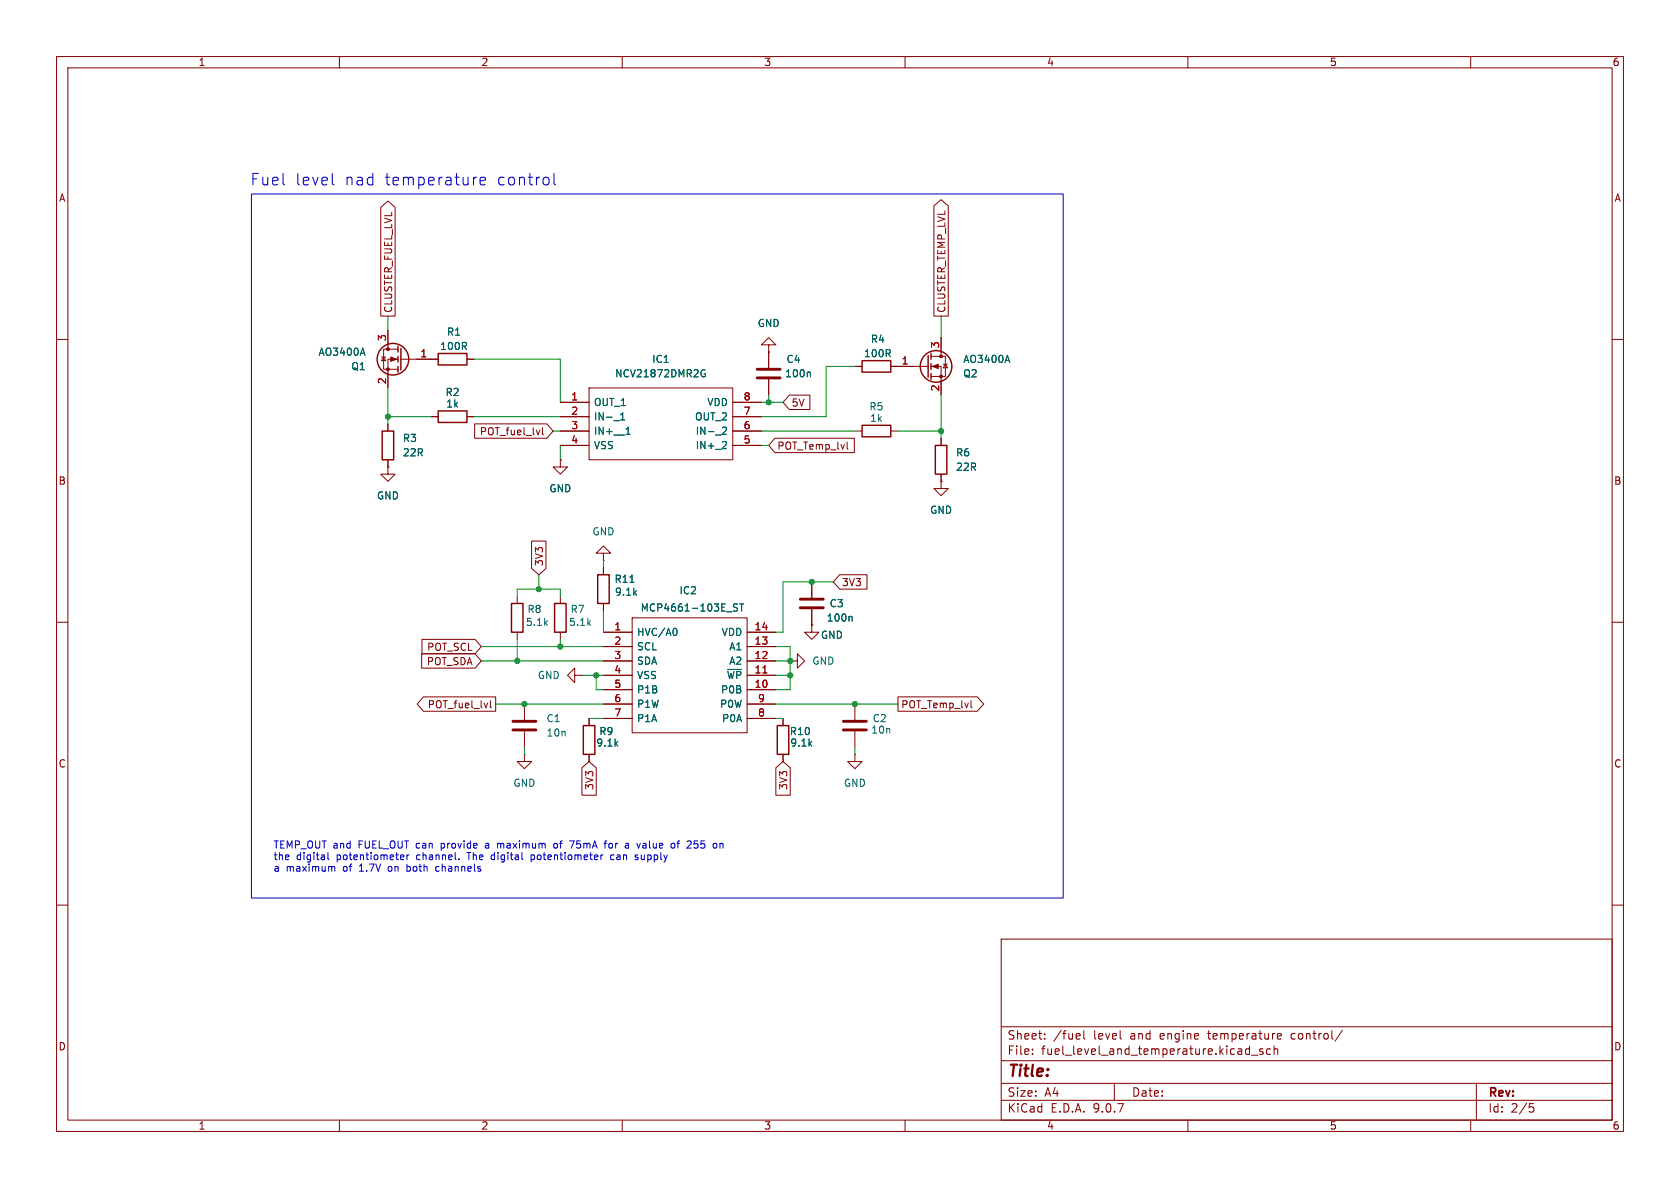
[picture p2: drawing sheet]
(kicad_sch
 (version 20250114)
 (generator "eeschema")
 (generator_version "9.0")
 (paper "A4")
 (lib_symbols
  (symbol "Device:C"
   (pin_numbers (hide yes))
   (pin_names
    (offset 0.254)) (exclude_from_sim no) (in_bom yes) (on_board yes)
   (property "Reference" "C" (at 0.635 2.54 0) (effects (font (size 1.27 1.27)) (justify left)))
   (property "Value" "C" (at 0.635 -2.54 0) (effects (font (size 1.27 1.27)) (justify left)))
   (property "Footprint" "" (at 0.9652 -3.81 0) (effects (font (size 1.27 1.27)) (hide yes)))
   (property "Datasheet" "~" (at 0 0 0) (effects (font (size 1.27 1.27)) (hide yes)))
   (property "Description" "Unpolarized capacitor" (at 0 0 0) (effects (font (size 1.27 1.27)) (hide yes)))
   (symbol "C_0_1"
    (polyline (pts (xy -2.032 0.762) (xy 2.032 0.762)) (stroke (width 0.508) (type default)) (fill (type none)))
    (polyline (pts (xy -2.032 -0.762) (xy 2.032 -0.762)) (stroke (width 0.508) (type default)) (fill (type none))))
   (symbol "C_1_1"
    (pin passive line (at 0 3.81 270) (length 2.794) (name "~" (effects (font (size 1.27 1.27)))) (number "1" (effects (font (size 1.27 1.27)))))
    (pin passive line (at 0 -3.81 90) (length 2.794) (name "~" (effects (font (size 1.27 1.27)))) (number "2" (effects (font (size 1.27 1.27))))))
   (embedded_fonts no))
  (symbol "Device:R"
   (pin_numbers (hide yes))
   (pin_names
    (offset 0)) (exclude_from_sim no) (in_bom yes) (on_board yes)
   (property "Reference" "R" (at 2.032 0 90) (effects (font (size 1.27 1.27))))
   (property "Value" "R" (at 0 0 90) (effects (font (size 1.27 1.27))))
   (property "Footprint" "" (at -1.778 0 90) (effects (font (size 1.27 1.27)) (hide yes)))
   (property "Datasheet" "~" (at 0 0 0) (effects (font (size 1.27 1.27)) (hide yes)))
   (property "Description" "Resistor" (at 0 0 0) (effects (font (size 1.27 1.27)) (hide yes)))
   (symbol "R_0_1"
    (rectangle (start -1.016 -2.54) (end 1.016 2.54) (stroke (width 0.254) (type default)) (fill (type none))))
   (symbol "R_1_1"
    (pin passive line (at 0 3.81 270) (length 1.27) (name "~" (effects (font (size 1.27 1.27)))) (number "1" (effects (font (size 1.27 1.27)))))
    (pin passive line (at 0 -3.81 90) (length 1.27) (name "~" (effects (font (size 1.27 1.27)))) (number "2" (effects (font (size 1.27 1.27))))))
   (embedded_fonts no))
  (symbol "SamacSys_Parts:MCP4661-103E_ST"
   (pin_names
    (offset 0.762)) (exclude_from_sim no) (in_bom yes) (on_board yes)
   (property "Reference" "IC" (at 26.67 7.62 0) (effects (font (size 1.27 1.27)) (justify left)))
   (property "Value" "MCP4661-103E_ST" (at 26.67 5.08 0) (effects (font (size 1.27 1.27)) (justify left)))
   (property "Footprint" "SOP65P640X120-14N" (at 26.67 2.54 0) (effects (font (size 1.27 1.27)) (justify left) (hide yes)))
   (property "Datasheet" "http://ww1.microchip.com/downloads/en/DeviceDoc/22107B.pdf" (at 26.67 0 0) (effects (font (size 1.27 1.27)) (justify left) (hide yes)))
   (property "Description" "Dig.Potentiomet. 2ch 10k 257 I2C TSSOP14" (at 0 0 0) (effects (font (size 1.27 1.27)) (hide yes)))
   (property "Description_1" "Dig.Potentiomet. 2ch 10k 257 I2C TSSOP14" (at 26.67 -2.54 0) (effects (font (size 1.27 1.27)) (justify left) (hide yes)))
   (property "Height" "1.2" (at 26.67 -5.08 0) (effects (font (size 1.27 1.27)) (justify left) (hide yes)))
   (property "Mouser Part Number" "579-MCP4661-103E/ST" (at 26.67 -7.62 0) (effects (font (size 1.27 1.27)) (justify left) (hide yes)))
   (property "Mouser Price/Stock" "https://www.mouser.co.uk/ProductDetail/Microchip-Technology/MCP4661-103E-ST?qs=hH%252BOa0VZEiDVN5Ykk84DrA%3D%3D" (at 26.67 -10.16 0) (effects (font (size 1.27 1.27)) (justify left) (hide yes)))
   (property "Manufacturer_Name" "Microchip" (at 26.67 -12.7 0) (effects (font (size 1.27 1.27)) (justify left) (hide yes)))
   (property "Manufacturer_Part_Number" "MCP4661-103E/ST" (at 26.67 -15.24 0) (effects (font (size 1.27 1.27)) (justify left) (hide yes)))
   (symbol "MCP4661-103E_ST_0_0"
    (pin passive line (at 0 0 0) (length 5.08) (name "HVC/A0" (effects (font (size 1.27 1.27)))) (number "1" (effects (font (size 1.27 1.27)))))
    (pin passive line (at 0 -2.54 0) (length 5.08) (name "SCL" (effects (font (size 1.27 1.27)))) (number "2" (effects (font (size 1.27 1.27)))))
    (pin passive line (at 0 -5.08 0) (length 5.08) (name "SDA" (effects (font (size 1.27 1.27)))) (number "3" (effects (font (size 1.27 1.27)))))
    (pin power_in line (at 0 -7.62 0) (length 5.08) (name "VSS" (effects (font (size 1.27 1.27)))) (number "4" (effects (font (size 1.27 1.27)))))
    (pin passive line (at 0 -10.16 0) (length 5.08) (name "P1B" (effects (font (size 1.27 1.27)))) (number "5" (effects (font (size 1.27 1.27)))))
    (pin passive line (at 0 -12.7 0) (length 5.08) (name "P1W" (effects (font (size 1.27 1.27)))) (number "6" (effects (font (size 1.27 1.27)))))
    (pin passive line (at 0 -15.24 0) (length 5.08) (name "P1A" (effects (font (size 1.27 1.27)))) (number "7" (effects (font (size 1.27 1.27)))))
    (pin power_in line (at 30.48 0 180) (length 5.08) (name "VDD" (effects (font (size 1.27 1.27)))) (number "14" (effects (font (size 1.27 1.27)))))
    (pin passive line (at 30.48 -2.54 180) (length 5.08) (name "A1" (effects (font (size 1.27 1.27)))) (number "13" (effects (font (size 1.27 1.27)))))
    (pin passive line (at 30.48 -5.08 180) (length 5.08) (name "A2" (effects (font (size 1.27 1.27)))) (number "12" (effects (font (size 1.27 1.27)))))
    (pin passive line (at 30.48 -7.62 180) (length 5.08) (name "~{WP}" (effects (font (size 1.27 1.27)))) (number "11" (effects (font (size 1.27 1.27)))))
    (pin passive line (at 30.48 -10.16 180) (length 5.08) (name "P0B" (effects (font (size 1.27 1.27)))) (number "10" (effects (font (size 1.27 1.27)))))
    (pin passive line (at 30.48 -12.7 180) (length 5.08) (name "P0W" (effects (font (size 1.27 1.27)))) (number "9" (effects (font (size 1.27 1.27)))))
    (pin passive line (at 30.48 -15.24 180) (length 5.08) (name "P0A" (effects (font (size 1.27 1.27)))) (number "8" (effects (font (size 1.27 1.27))))))
   (symbol "MCP4661-103E_ST_0_1"
    (polyline (pts (xy 5.08 2.54) (xy 25.4 2.54) (xy 25.4 -17.78) (xy 5.08 -17.78) (xy 5.08 2.54)) (stroke (width 0.1524) (type solid)) (fill (type none))))
   (embedded_fonts no))
  (symbol "SamacSys_Parts:NCV21872DMR2G"
   (pin_names
    (offset 0.762)) (exclude_from_sim no) (in_bom yes) (on_board yes)
   (property "Reference" "IC" (at 31.75 7.62 0) (effects (font (size 1.27 1.27)) (justify left)))
   (property "Value" "NCV21872DMR2G" (at 31.75 5.08 0) (effects (font (size 1.27 1.27)) (justify left)))
   (property "Footprint" "SOP65P490X110-8N" (at 31.75 2.54 0) (effects (font (size 1.27 1.27)) (justify left) (hide yes)))
   (property "Datasheet" "https://www.onsemi.com/pdf/datasheet/ncs21871-d.pdf" (at 31.75 0 0) (effects (font (size 1.27 1.27)) (justify left) (hide yes)))
   (property "Description" "Low Input Offset Voltage of 45 V; Low Input Offset Drift over Temperature and Time of 0.4 V/C; Automotive AEC-Q100 Qualified; Low Supply Current: 17 A (typ at 3.3 V); RailtoRail Input and Output; Excellent low frequency (< 1kHz) noise" (at 0 0 0) (effects (font (size 1.27 1.27)) (hide yes)))
   (property "Description_1" "Low Input Offset Voltage of 45 V; Low Input Offset Drift over Temperature and Time of 0.4 V/C; Automotive AEC-Q100 Qualified; Low Supply Current: 17 A (typ at 3.3 V); RailtoRail Input and Output; Excellent low frequency (< 1kHz) noise" (at 31.75 -2.54 0) (effects (font (size 1.27 1.27)) (justify left) (hide yes)))
   (property "Height" "1.1" (at 31.75 -5.08 0) (effects (font (size 1.27 1.27)) (justify left) (hide yes)))
   (property "Mouser Part Number" "863-NCV21872DMR2G" (at 31.75 -7.62 0) (effects (font (size 1.27 1.27)) (justify left) (hide yes)))
   (property "Mouser Price/Stock" "https://www.mouser.co.uk/ProductDetail/onsemi/NCV21872DMR2G?qs=HBWAp0VN4RhqrxWXSj8FBw%3D%3D" (at 31.75 -10.16 0) (effects (font (size 1.27 1.27)) (justify left) (hide yes)))
   (property "Manufacturer_Name" "onsemi" (at 31.75 -12.7 0) (effects (font (size 1.27 1.27)) (justify left) (hide yes)))
   (property "Manufacturer_Part_Number" "NCV21872DMR2G" (at 31.75 -15.24 0) (effects (font (size 1.27 1.27)) (justify left) (hide yes)))
   (symbol "NCV21872DMR2G_0_0"
    (pin passive line (at 0 0 0) (length 5.08) (name "OUT_1" (effects (font (size 1.27 1.27)))) (number "1" (effects (font (size 1.27 1.27)))))
    (pin passive line (at 0 -2.54 0) (length 5.08) (name "IN-_1" (effects (font (size 1.27 1.27)))) (number "2" (effects (font (size 1.27 1.27)))))
    (pin passive line (at 0 -5.08 0) (length 5.08) (name "IN+__1" (effects (font (size 1.27 1.27)))) (number "3" (effects (font (size 1.27 1.27)))))
    (pin passive line (at 0 -7.62 0) (length 5.08) (name "VSS" (effects (font (size 1.27 1.27)))) (number "4" (effects (font (size 1.27 1.27)))))
    (pin passive line (at 35.56 0 180) (length 5.08) (name "VDD" (effects (font (size 1.27 1.27)))) (number "8" (effects (font (size 1.27 1.27)))))
    (pin passive line (at 35.56 -2.54 180) (length 5.08) (name "OUT_2" (effects (font (size 1.27 1.27)))) (number "7" (effects (font (size 1.27 1.27)))))
    (pin passive line (at 35.56 -5.08 180) (length 5.08) (name "IN-_2" (effects (font (size 1.27 1.27)))) (number "6" (effects (font (size 1.27 1.27)))))
    (pin passive line (at 35.56 -7.62 180) (length 5.08) (name "IN+_2" (effects (font (size 1.27 1.27)))) (number "5" (effects (font (size 1.27 1.27))))))
   (symbol "NCV21872DMR2G_0_1"
    (polyline (pts (xy 5.08 2.54) (xy 30.48 2.54) (xy 30.48 -10.16) (xy 5.08 -10.16) (xy 5.08 2.54)) (stroke (width 0.1524) (type solid)) (fill (type none))))
   (embedded_fonts no))
  (symbol "Transistor_FET:AO3400A"
   (pin_names
    (offset 0) (hide yes)) (exclude_from_sim no) (in_bom yes) (on_board yes)
   (property "Reference" "Q" (at 5.08 1.905 0) (effects (font (size 1.27 1.27)) (justify left)))
   (property "Value" "AO3400A" (at 5.08 0 0) (effects (font (size 1.27 1.27)) (justify left)))
   (property "Footprint" "Package_TO_SOT_SMD:SOT-23" (at 5.08 -1.905 0) (effects (font (size 1.27 1.27)
    (italic yes)) (justify left) (hide yes)))
   (property "Datasheet" "http://www.aosmd.com/pdfs/datasheet/AO3400A.pdf" (at 5.08 -3.81 0) (effects (font (size 1.27 1.27)) (justify left) (hide yes)))
   (property "Description" "30V Vds, 5.7A Id, N-Channel MOSFET, SOT-23" (at 0 0 0) (effects (font (size 1.27 1.27)) (hide yes)))
   (symbol "AO3400A_0_1"
    (polyline (pts (xy 0.254 1.905) (xy 0.254 -1.905)) (stroke (width 0.254) (type default)) (fill (type none)))
    (polyline (pts (xy 0.254 0) (xy -2.54 0)) (stroke (width 0) (type default)) (fill (type none)))
    (polyline (pts (xy 0.762 2.286) (xy 0.762 1.27)) (stroke (width 0.254) (type default)) (fill (type none)))
    (polyline (pts (xy 0.762 0.508) (xy 0.762 -0.508)) (stroke (width 0.254) (type default)) (fill (type none)))
    (polyline (pts (xy 0.762 -1.27) (xy 0.762 -2.286)) (stroke (width 0.254) (type default)) (fill (type none)))
    (polyline (pts (xy 0.762 -1.778) (xy 3.302 -1.778) (xy 3.302 1.778) (xy 0.762 1.778)) (stroke (width 0) (type default)) (fill (type none)))
    (polyline (pts (xy 1.016 0) (xy 2.032 0.381) (xy 2.032 -0.381) (xy 1.016 0)) (stroke (width 0) (type default)) (fill (type outline)))
    (circle (center 1.651 0) (radius 2.794) (stroke (width 0.254) (type default)) (fill (type none)))
    (polyline (pts (xy 2.54 2.54) (xy 2.54 1.778)) (stroke (width 0) (type default)) (fill (type none)))
    (circle (center 2.54 1.778) (radius 0.254) (stroke (width 0) (type default)) (fill (type outline)))
    (circle (center 2.54 -1.778) (radius 0.254) (stroke (width 0) (type default)) (fill (type outline)))
    (polyline (pts (xy 2.54 -2.54) (xy 2.54 0) (xy 0.762 0)) (stroke (width 0) (type default)) (fill (type none)))
    (polyline (pts (xy 2.921 0.381) (xy 3.683 0.381)) (stroke (width 0) (type default)) (fill (type none)))
    (polyline (pts (xy 3.302 0.381) (xy 2.921 -0.254) (xy 3.683 -0.254) (xy 3.302 0.381)) (stroke (width 0) (type default)) (fill (type none))))
   (symbol "AO3400A_1_1"
    (pin input line (at -5.08 0 0) (length 2.54) (name "G" (effects (font (size 1.27 1.27)))) (number "1" (effects (font (size 1.27 1.27)))))
    (pin passive line (at 2.54 5.08 270) (length 2.54) (name "D" (effects (font (size 1.27 1.27)))) (number "3" (effects (font (size 1.27 1.27)))))
    (pin passive line (at 2.54 -5.08 90) (length 2.54) (name "S" (effects (font (size 1.27 1.27)))) (number "2" (effects (font (size 1.27 1.27))))))
   (embedded_fonts no))
  (symbol "power:GND"
   (power)
   (pin_numbers (hide yes))
   (pin_names
    (offset 0) (hide yes)) (exclude_from_sim no) (in_bom yes) (on_board yes)
   (property "Reference" "#PWR" (at 0 -6.35 0) (effects (font (size 1.27 1.27)) (hide yes)))
   (property "Value" "GND" (at 0 -3.81 0) (effects (font (size 1.27 1.27))))
   (property "Footprint" "" (at 0 0 0) (effects (font (size 1.27 1.27)) (hide yes)))
   (property "Datasheet" "" (at 0 0 0) (effects (font (size 1.27 1.27)) (hide yes)))
   (property "Description" "Power symbol creates a global label with name \"GND\" , ground" (at 0 0 0) (effects (font (size 1.27 1.27)) (hide yes)))
   (symbol "GND_0_1"
    (polyline (pts (xy 0 0) (xy 0 -1.27) (xy 1.27 -1.27) (xy 0 -2.54) (xy -1.27 -1.27) (xy 0 -1.27)) (stroke (width 0) (type default)) (fill (type none))))
   (symbol "GND_1_1"
    (pin power_in line (at 0 0 270) (length 0) (name "~" (effects (font (size 1.27 1.27)))) (number "1" (effects (font (size 1.27 1.27))))))
   (embedded_fonts no)))
 (rectangle
  (start 44.45 34.29)
  (end 187.96 158.75)
  (stroke (width 0) (type default))
  (fill (type none)))
 (text "TEMP_OUT and FUEL_OUT can provide a maximum of 75mA for a value of 255 on \nthe digital potentiometer channel. The digital potentiometer can supply \na maximum of 1.7V on both channels"
  (exclude_from_sim no)
  (at 48.26 151.638 0)
  (effects (font (size 1.27 1.27)) (justify left)))
 (text "Fuel level nad temperature control"
  (exclude_from_sim no)
  (at 71.374 32.004 0)
  (effects (font (size 2.032 2.032))))
 (junction
  (at 99.06 114.3)
  (diameter 0)
  (color 0 0 0 0))
 (junction
  (at 91.44 116.84)
  (diameter 0)
  (color 0 0 0 0))
 (junction
  (at 139.7 119.38)
  (diameter 0)
  (color 0 0 0 0))
 (junction
  (at 68.58 73.66)
  (diameter 0)
  (color 0 0 0 0))
 (junction
  (at 92.71 124.46)
  (diameter 0)
  (color 0 0 0 0))
 (junction
  (at 166.37 76.2)
  (diameter 0)
  (color 0 0 0 0))
 (junction
  (at 151.13 124.46)
  (diameter 0)
  (color 0 0 0 0))
 (junction
  (at 105.41 119.38)
  (diameter 0)
  (color 0 0 0 0))
 (junction
  (at 95.25 104.14)
  (diameter 0)
  (color 0 0 0 0))
 (junction
  (at 135.89 71.12)
  (diameter 0)
  (color 0 0 0 0))
 (junction
  (at 143.51 102.87)
  (diameter 0)
  (color 0 0 0 0))
 (junction
  (at 139.7 116.84)
  (diameter 0)
  (color 0 0 0 0))
 (wire
  (pts (xy 83.82 73.66) (xy 99.06 73.66))
  (stroke (width 0) (type default)))
 (wire
  (pts (xy 138.43 102.87) (xy 138.43 111.76))
  (stroke (width 0) (type default)))
 (wire
  (pts (xy 99.06 104.14) (xy 99.06 105.41))
  (stroke (width 0) (type default)))
 (wire
  (pts (xy 83.82 63.5) (xy 99.06 63.5))
  (stroke (width 0) (type default)))
 (wire
  (pts (xy 137.16 119.38) (xy 139.7 119.38))
  (stroke (width 0) (type default)))
 (wire
  (pts (xy 99.06 113.03) (xy 99.06 114.3))
  (stroke (width 0) (type default)))
 (wire
  (pts (xy 102.87 119.38) (xy 105.41 119.38))
  (stroke (width 0) (type default)))
 (wire
  (pts (xy 68.58 73.66) (xy 76.2 73.66))
  (stroke (width 0) (type default)))
 (wire
  (pts (xy 95.25 104.14) (xy 99.06 104.14))
  (stroke (width 0) (type default)))
 (wire
  (pts (xy 166.37 76.2) (xy 166.37 77.47))
  (stroke (width 0) (type default)))
 (wire
  (pts (xy 106.68 107.95) (xy 106.68 111.76))
  (stroke (width 0) (type default)))
 (wire
  (pts (xy 139.7 116.84) (xy 139.7 119.38))
  (stroke (width 0) (type default)))
 (wire
  (pts (xy 137.16 114.3) (xy 139.7 114.3))
  (stroke (width 0) (type default)))
 (wire
  (pts (xy 92.71 132.08) (xy 92.71 133.35))
  (stroke (width 0) (type default)))
 (wire
  (pts (xy 134.62 78.74) (xy 135.89 78.74))
  (stroke (width 0) (type default)))
 (wire
  (pts (xy 138.43 111.76) (xy 137.16 111.76))
  (stroke (width 0) (type default)))
 (wire
  (pts (xy 151.13 124.46) (xy 158.75 124.46))
  (stroke (width 0) (type default)))
 (wire
  (pts (xy 85.09 116.84) (xy 91.44 116.84))
  (stroke (width 0) (type default)))
 (wire
  (pts (xy 151.13 132.08) (xy 151.13 133.35))
  (stroke (width 0) (type default)))
 (wire
  (pts (xy 68.58 68.58) (xy 68.58 73.66))
  (stroke (width 0) (type default)))
 (wire
  (pts (xy 68.58 55.88) (xy 68.58 58.42))
  (stroke (width 0) (type default)))
 (wire
  (pts (xy 137.16 121.92) (xy 139.7 121.92))
  (stroke (width 0) (type default)))
 (wire
  (pts (xy 137.16 124.46) (xy 151.13 124.46))
  (stroke (width 0) (type default)))
 (wire
  (pts (xy 166.37 55.88) (xy 166.37 59.69))
  (stroke (width 0) (type default)))
 (wire
  (pts (xy 134.62 76.2) (xy 151.13 76.2))
  (stroke (width 0) (type default)))
 (wire
  (pts (xy 139.7 119.38) (xy 139.7 121.92))
  (stroke (width 0) (type default)))
 (wire
  (pts (xy 135.89 69.85) (xy 135.89 71.12))
  (stroke (width 0) (type default)))
 (wire
  (pts (xy 106.68 121.92) (xy 105.41 121.92))
  (stroke (width 0) (type default)))
 (wire
  (pts (xy 106.68 99.06) (xy 106.68 100.33))
  (stroke (width 0) (type default)))
 (wire
  (pts (xy 146.05 73.66) (xy 146.05 64.77))
  (stroke (width 0) (type default)))
 (wire
  (pts (xy 134.62 71.12) (xy 135.89 71.12))
  (stroke (width 0) (type default)))
 (wire
  (pts (xy 105.41 119.38) (xy 106.68 119.38))
  (stroke (width 0) (type default)))
 (wire
  (pts (xy 97.79 76.2) (xy 99.06 76.2))
  (stroke (width 0) (type default)))
 (wire
  (pts (xy 138.43 102.87) (xy 143.51 102.87))
  (stroke (width 0) (type default)))
 (wire
  (pts (xy 143.51 102.87) (xy 147.32 102.87))
  (stroke (width 0) (type default)))
 (wire
  (pts (xy 158.75 76.2) (xy 166.37 76.2))
  (stroke (width 0) (type default)))
 (wire
  (pts (xy 91.44 113.03) (xy 91.44 116.84))
  (stroke (width 0) (type default)))
 (wire
  (pts (xy 166.37 69.85) (xy 166.37 76.2))
  (stroke (width 0) (type default)))
 (wire
  (pts (xy 87.63 124.46) (xy 92.71 124.46))
  (stroke (width 0) (type default)))
 (wire
  (pts (xy 137.16 116.84) (xy 139.7 116.84))
  (stroke (width 0) (type default)))
 (wire
  (pts (xy 139.7 114.3) (xy 139.7 116.84))
  (stroke (width 0) (type default)))
 (wire
  (pts (xy 99.06 71.12) (xy 99.06 63.5))
  (stroke (width 0) (type default)))
 (wire
  (pts (xy 99.06 114.3) (xy 106.68 114.3))
  (stroke (width 0) (type default)))
 (wire
  (pts (xy 85.09 114.3) (xy 99.06 114.3))
  (stroke (width 0) (type default)))
 (wire
  (pts (xy 146.05 64.77) (xy 151.13 64.77))
  (stroke (width 0) (type default)))
 (wire
  (pts (xy 135.89 71.12) (xy 138.43 71.12))
  (stroke (width 0) (type default)))
 (wire
  (pts (xy 95.25 101.6) (xy 95.25 104.14))
  (stroke (width 0) (type default)))
 (wire
  (pts (xy 134.62 73.66) (xy 146.05 73.66))
  (stroke (width 0) (type default)))
 (wire
  (pts (xy 138.43 127) (xy 137.16 127))
  (stroke (width 0) (type default)))
 (wire
  (pts (xy 92.71 124.46) (xy 106.68 124.46))
  (stroke (width 0) (type default)))
 (wire
  (pts (xy 91.44 104.14) (xy 95.25 104.14))
  (stroke (width 0) (type default)))
 (wire
  (pts (xy 99.06 78.74) (xy 99.06 81.28))
  (stroke (width 0) (type default)))
 (wire
  (pts (xy 91.44 105.41) (xy 91.44 104.14))
  (stroke (width 0) (type default)))
 (wire
  (pts (xy 91.44 116.84) (xy 106.68 116.84))
  (stroke (width 0) (type default)))
 (wire
  (pts (xy 68.58 73.66) (xy 68.58 74.93))
  (stroke (width 0) (type default)))
 (wire
  (pts (xy 104.14 127) (xy 106.68 127))
  (stroke (width 0) (type default)))
 (wire
  (pts (xy 105.41 119.38) (xy 105.41 121.92))
  (stroke (width 0) (type default)))
 (global_label "CLUSTER_TEMP_LVL"
  (shape output)
  (at 166.37 55.88 90)
  (fields_autoplaced yes)
  (effects (font (size 1.27 1.27)) (justify left))
  (property "Intersheetrefs" "${INTERSHEET_REFS}" (at 166.37 34.7521 90) (effects (font (size 1.27 1.27)) (justify left) (hide yes))))
 (global_label "POT_SDA"
  (shape input)
  (at 85.09 116.84 180)
  (fields_autoplaced yes)
  (effects (font (size 1.27 1.27)) (justify right))
  (property "Intersheetrefs" "${INTERSHEET_REFS}" (at 74.001 116.84 0) (effects (font (size 1.27 1.27)) (justify right) (hide yes))))
 (global_label "3V3"
  (shape input)
  (at 147.32 102.87 0)
  (fields_autoplaced yes)
  (effects (font (size 1.27 1.27)) (justify left))
  (property "Intersheetrefs" "${INTERSHEET_REFS}" (at 153.8128 102.87 0) (effects (font (size 1.27 1.27)) (justify left) (hide yes))))
 (global_label "POT_Temp_lvl"
  (shape output)
  (at 158.75 124.46 0)
  (fields_autoplaced yes)
  (effects (font (size 1.27 1.27)) (justify left))
  (property "Intersheetrefs" "${INTERSHEET_REFS}" (at 174.435 124.46 0) (effects (font (size 1.27 1.27)) (justify left) (hide yes))))
 (global_label "POT_fuel_lvl"
  (shape input)
  (at 97.79 76.2 180)
  (fields_autoplaced yes)
  (effects (font (size 1.27 1.27)) (justify right))
  (property "Intersheetrefs" "${INTERSHEET_REFS}" (at 83.375 76.2 0) (effects (font (size 1.27 1.27)) (justify right) (hide yes))))
 (global_label "POT_fuel_lvl"
  (shape output)
  (at 87.63 124.46 180)
  (fields_autoplaced yes)
  (effects (font (size 1.27 1.27)) (justify right))
  (property "Intersheetrefs" "${INTERSHEET_REFS}" (at 73.215 124.46 0) (effects (font (size 1.27 1.27)) (justify right) (hide yes))))
 (global_label "3V3"
  (shape input)
  (at 95.25 101.6 90)
  (fields_autoplaced yes)
  (effects (font (size 1.27 1.27)) (justify left))
  (property "Intersheetrefs" "${INTERSHEET_REFS}" (at 95.25 95.1072 90) (effects (font (size 1.27 1.27)) (justify left) (hide yes))))
 (global_label "POT_SCL"
  (shape input)
  (at 85.09 114.3 180)
  (fields_autoplaced yes)
  (effects (font (size 1.27 1.27)) (justify right))
  (property "Intersheetrefs" "${INTERSHEET_REFS}" (at 74.0615 114.3 0) (effects (font (size 1.27 1.27)) (justify right) (hide yes))))
 (global_label "POT_Temp_lvl"
  (shape input)
  (at 135.89 78.74 0)
  (fields_autoplaced yes)
  (effects (font (size 1.27 1.27)) (justify left))
  (property "Intersheetrefs" "${INTERSHEET_REFS}" (at 151.575 78.74 0) (effects (font (size 1.27 1.27)) (justify left) (hide yes))))
 (global_label "5V"
  (shape input)
  (at 138.43 71.12 0)
  (fields_autoplaced yes)
  (effects (font (size 1.27 1.27)) (justify left))
  (property "Intersheetrefs" "${INTERSHEET_REFS}" (at 143.7133 71.12 0) (effects (font (size 1.27 1.27)) (justify left) (hide yes))))
 (global_label "CLUSTER_FUEL_LVL"
  (shape output)
  (at 68.58 55.88 90)
  (fields_autoplaced yes)
  (effects (font (size 1.27 1.27)) (justify left))
  (property "Intersheetrefs" "${INTERSHEET_REFS}" (at 68.58 34.9939 90) (effects (font (size 1.27 1.27)) (justify left) (hide yes))))
 (global_label "3V3"
  (shape input)
  (at 138.43 134.62 270)
  (fields_autoplaced yes)
  (effects (font (size 1.27 1.27)) (justify right))
  (property "Intersheetrefs" "${INTERSHEET_REFS}" (at 138.43 141.1128 90) (effects (font (size 1.27 1.27)) (justify right) (hide yes))))
 (global_label "3V3"
  (shape input)
  (at 104.14 134.62 270)
  (fields_autoplaced yes)
  (effects (font (size 1.27 1.27)) (justify right))
  (property "Intersheetrefs" "${INTERSHEET_REFS}" (at 104.14 141.1128 90) (effects (font (size 1.27 1.27)) (justify right) (hide yes))))
 (symbol
  (lib_id "power:GND")
  (at 106.68 99.06 180)
  (unit 1)
  (exclude_from_sim no)
  (in_bom yes)
  (on_board yes)
  (dnp no)
  (fields_autoplaced yes)
  (property "Reference" "#PWR05" (at 106.68 92.71 0) (effects (font (size 1.27 1.27)) (hide yes)))
  (property "Value" "GND" (at 106.68 93.98 0) (effects (font (size 1.27 1.27))))
  (property "Footprint" "" (at 106.68 99.06 0) (effects (font (size 1.27 1.27)) (hide yes)))
  (property "Datasheet" "" (at 106.68 99.06 0) (effects (font (size 1.27 1.27)) (hide yes)))
  (property "Description" "Power symbol creates a global label with name \"GND\" , ground" (at 106.68 99.06 0) (effects (font (size 1.27 1.27)) (hide yes)))
  (pin "1"))
 (symbol
  (lib_id "Device:R")
  (at 138.43 130.81 180)
  (unit 1)
  (exclude_from_sim no)
  (in_bom yes)
  (on_board yes)
  (dnp no)
  (property "Reference" "R10" (at 141.478 129.286 0) (effects (font (size 1.27 1.27))))
  (property "Value" "9.1k" (at 141.732 131.318 0) (effects (font (size 1.27 1.27))))
  (property "Footprint" "Resistor_SMD:R_0805_2012Metric_Pad1.20x1.40mm_HandSolder" (at 140.208 130.81 90) (effects (font (size 1.27 1.27)) (hide yes)))
  (property "Datasheet" "~" (at 138.43 130.81 0) (effects (font (size 1.27 1.27)) (hide yes)))
  (property "Description" "Resistor" (at 138.43 130.81 0) (effects (font (size 1.27 1.27)) (hide yes)))
  (pin "2")
  (pin "1"))
 (symbol
  (lib_id "power:GND")
  (at 151.13 133.35 0)
  (unit 1)
  (exclude_from_sim no)
  (in_bom yes)
  (on_board yes)
  (dnp no)
  (fields_autoplaced yes)
  (property "Reference" "#PWR010" (at 151.13 139.7 0) (effects (font (size 1.27 1.27)) (hide yes)))
  (property "Value" "GND" (at 151.13 138.43 0) (effects (font (size 1.27 1.27))))
  (property "Footprint" "" (at 151.13 133.35 0) (effects (font (size 1.27 1.27)) (hide yes)))
  (property "Datasheet" "" (at 151.13 133.35 0) (effects (font (size 1.27 1.27)) (hide yes)))
  (property "Description" "Power symbol creates a global label with name \"GND\" , ground" (at 151.13 133.35 0) (effects (font (size 1.27 1.27)) (hide yes)))
  (pin "1"))
 (symbol
  (lib_id "Device:R")
  (at 99.06 109.22 180)
  (unit 1)
  (exclude_from_sim no)
  (in_bom yes)
  (on_board yes)
  (dnp no)
  (property "Reference" "R7" (at 102.108 107.696 0) (effects (font (size 1.27 1.27))))
  (property "Value" "5.1k" (at 102.616 109.982 0) (effects (font (size 1.27 1.27))))
  (property "Footprint" "Resistor_SMD:R_0805_2012Metric_Pad1.20x1.40mm_HandSolder" (at 100.838 109.22 90) (effects (font (size 1.27 1.27)) (hide yes)))
  (property "Datasheet" "~" (at 99.06 109.22 0) (effects (font (size 1.27 1.27)) (hide yes)))
  (property "Description" "Resistor" (at 99.06 109.22 0) (effects (font (size 1.27 1.27)) (hide yes)))
  (pin "2")
  (pin "1"))
 (symbol
  (lib_id "Device:R")
  (at 80.01 73.66 90)
  (unit 1)
  (exclude_from_sim no)
  (in_bom yes)
  (on_board yes)
  (dnp no)
  (property "Reference" "R2" (at 80.01 69.342 90) (effects (font (size 1.27 1.27))))
  (property "Value" "1k" (at 80.01 71.374 90) (effects (font (size 1.27 1.27))))
  (property "Footprint" "Resistor_SMD:R_0805_2012Metric_Pad1.20x1.40mm_HandSolder" (at 80.01 75.438 90) (effects (font (size 1.27 1.27)) (hide yes)))
  (property "Datasheet" "~" (at 80.01 73.66 0) (effects (font (size 1.27 1.27)) (hide yes)))
  (property "Description" "Resistor" (at 80.01 73.66 0) (effects (font (size 1.27 1.27)) (hide yes)))
  (pin "2")
  (pin "1"))
 (symbol
  (lib_id "power:GND")
  (at 166.37 85.09 0)
  (unit 1)
  (exclude_from_sim no)
  (in_bom yes)
  (on_board yes)
  (dnp no)
  (fields_autoplaced yes)
  (property "Reference" "#PWR03" (at 166.37 91.44 0) (effects (font (size 1.27 1.27)) (hide yes)))
  (property "Value" "GND" (at 166.37 90.17 0) (effects (font (size 1.27 1.27))))
  (property "Footprint" "" (at 166.37 85.09 0) (effects (font (size 1.27 1.27)) (hide yes)))
  (property "Datasheet" "" (at 166.37 85.09 0) (effects (font (size 1.27 1.27)) (hide yes)))
  (property "Description" "Power symbol creates a global label with name \"GND\" , ground" (at 166.37 85.09 0) (effects (font (size 1.27 1.27)) (hide yes)))
  (pin "1"))
 (symbol
  (lib_id "Transistor_FET:AO3400A")
  (at 163.83 64.77 0)
  (unit 1)
  (exclude_from_sim no)
  (in_bom yes)
  (on_board yes)
  (dnp no)
  (property "Reference" "Q2" (at 170.18 66.0401 0) (effects (font (size 1.27 1.27)) (justify left)))
  (property "Value" "AO3400A" (at 170.18 63.5001 0) (effects (font (size 1.27 1.27)) (justify left)))
  (property "Footprint" "Package_TO_SOT_SMD:SOT-23" (at 168.91 66.675 0) (effects (font (size 1.27 1.27)
    (italic yes)) (justify left) (hide yes)))
  (property "Datasheet" "http://www.aosmd.com/pdfs/datasheet/AO3400A.pdf" (at 168.91 68.58 0) (effects (font (size 1.27 1.27)) (justify left) (hide yes)))
  (property "Description" "30V Vds, 5.7A Id, N-Channel MOSFET, SOT-23" (at 163.83 64.77 0) (effects (font (size 1.27 1.27)) (hide yes)))
  (pin "1")
  (pin "3")
  (pin "2"))
 (symbol
  (lib_id "SamacSys_Parts:NCV21872DMR2G")
  (at 99.06 71.12 0)
  (unit 1)
  (exclude_from_sim no)
  (in_bom yes)
  (on_board yes)
  (dnp no)
  (fields_autoplaced yes)
  (property "Reference" "IC1" (at 116.84 63.5 0) (effects (font (size 1.27 1.27))))
  (property "Value" "NCV21872DMR2G" (at 116.84 66.04 0) (effects (font (size 1.27 1.27))))
  (property "Footprint" "SOP65P490X110-8N" (at 130.81 68.58 0) (effects (font (size 1.27 1.27)) (justify left) (hide yes)))
  (property "Datasheet" "https://www.onsemi.com/pdf/datasheet/ncs21871-d.pdf" (at 130.81 71.12 0) (effects (font (size 1.27 1.27)) (justify left) (hide yes)))
  (property "Description" "Low Input Offset Voltage of 45 V; Low Input Offset Drift over Temperature and Time of 0.4 V/C; Automotive AEC-Q100 Qualified; Low Supply Current: 17 A (typ at 3.3 V); RailtoRail Input and Output; Excellent low frequency (< 1kHz) noise" (at 99.06 71.12 0) (effects (font (size 1.27 1.27)) (hide yes)))
  (property "Description_1" "Low Input Offset Voltage of 45 V; Low Input Offset Drift over Temperature and Time of 0.4 V/C; Automotive AEC-Q100 Qualified; Low Supply Current: 17 A (typ at 3.3 V); RailtoRail Input and Output; Excellent low frequency (< 1kHz) noise" (at 130.81 73.66 0) (effects (font (size 1.27 1.27)) (justify left) (hide yes)))
  (property "Height" "1.1" (at 130.81 76.2 0) (effects (font (size 1.27 1.27)) (justify left) (hide yes)))
  (property "Mouser Part Number" "863-NCV21872DMR2G" (at 130.81 78.74 0) (effects (font (size 1.27 1.27)) (justify left) (hide yes)))
  (property "Mouser Price/Stock" "https://www.mouser.co.uk/ProductDetail/onsemi/NCV21872DMR2G?qs=HBWAp0VN4RhqrxWXSj8FBw%3D%3D" (at 130.81 81.28 0) (effects (font (size 1.27 1.27)) (justify left) (hide yes)))
  (property "Manufacturer_Name" "onsemi" (at 130.81 83.82 0) (effects (font (size 1.27 1.27)) (justify left) (hide yes)))
  (property "Manufacturer_Part_Number" "NCV21872DMR2G" (at 130.81 86.36 0) (effects (font (size 1.27 1.27)) (justify left) (hide yes)))
  (pin "4")
  (pin "2")
  (pin "1")
  (pin "3")
  (pin "8")
  (pin "7")
  (pin "6")
  (pin "5"))
 (symbol
  (lib_id "SamacSys_Parts:MCP4661-103E_ST")
  (at 106.68 111.76 0)
  (unit 1)
  (exclude_from_sim no)
  (in_bom yes)
  (on_board yes)
  (dnp no)
  (property "Reference" "IC2" (at 121.666 104.394 0) (effects (font (size 1.27 1.27))))
  (property "Value" "MCP4661-103E_ST" (at 122.428 107.442 0) (effects (font (size 1.27 1.27))))
  (property "Footprint" "SOP65P640X120-14N" (at 133.35 109.22 0) (effects (font (size 1.27 1.27)) (justify left) (hide yes)))
  (property "Datasheet" "http://ww1.microchip.com/downloads/en/DeviceDoc/22107B.pdf" (at 133.35 111.76 0) (effects (font (size 1.27 1.27)) (justify left) (hide yes)))
  (property "Description" "Dig.Potentiomet. 2ch 10k 257 I2C TSSOP14" (at 106.68 111.76 0) (effects (font (size 1.27 1.27)) (hide yes)))
  (property "Description_1" "Dig.Potentiomet. 2ch 10k 257 I2C TSSOP14" (at 133.35 114.3 0) (effects (font (size 1.27 1.27)) (justify left) (hide yes)))
  (property "Height" "1.2" (at 133.35 116.84 0) (effects (font (size 1.27 1.27)) (justify left) (hide yes)))
  (property "Mouser Part Number" "579-MCP4661-103E/ST" (at 133.35 119.38 0) (effects (font (size 1.27 1.27)) (justify left) (hide yes)))
  (property "Mouser Price/Stock" "https://www.mouser.co.uk/ProductDetail/Microchip-Technology/MCP4661-103E-ST?qs=hH%252BOa0VZEiDVN5Ykk84DrA%3D%3D" (at 133.35 121.92 0) (effects (font (size 1.27 1.27)) (justify left) (hide yes)))
  (property "Manufacturer_Name" "Microchip" (at 133.35 124.46 0) (effects (font (size 1.27 1.27)) (justify left) (hide yes)))
  (property "Manufacturer_Part_Number" "MCP4661-103E/ST" (at 133.35 127 0) (effects (font (size 1.27 1.27)) (justify left) (hide yes)))
  (pin "2")
  (pin "1")
  (pin "13")
  (pin "12")
  (pin "3")
  (pin "4")
  (pin "5")
  (pin "14")
  (pin "7")
  (pin "6")
  (pin "11")
  (pin "10")
  (pin "8")
  (pin "9"))
 (symbol
  (lib_id "Device:R")
  (at 68.58 78.74 0)
  (unit 1)
  (exclude_from_sim no)
  (in_bom yes)
  (on_board yes)
  (dnp no)
  (fields_autoplaced yes)
  (property "Reference" "R3" (at 71.12 77.4699 0) (effects (font (size 1.27 1.27)) (justify left)))
  (property "Value" "22R" (at 71.12 80.0099 0) (effects (font (size 1.27 1.27)) (justify left)))
  (property "Footprint" "Resistor_SMD:R_1206_3216Metric_Pad1.30x1.75mm_HandSolder" (at 66.802 78.74 90) (effects (font (size 1.27 1.27)) (hide yes)))
  (property "Datasheet" "~" (at 68.58 78.74 0) (effects (font (size 1.27 1.27)) (hide yes)))
  (property "Description" "Resistor" (at 68.58 78.74 0) (effects (font (size 1.27 1.27)) (hide yes)))
  (pin "2")
  (pin "1"))
 (symbol
  (lib_id "power:GND")
  (at 102.87 119.38 270)
  (unit 1)
  (exclude_from_sim no)
  (in_bom yes)
  (on_board yes)
  (dnp no)
  (fields_autoplaced yes)
  (property "Reference" "#PWR06" (at 96.52 119.38 0) (effects (font (size 1.27 1.27)) (hide yes)))
  (property "Value" "GND" (at 99.06 119.3799 90) (effects (font (size 1.27 1.27)) (justify right)))
  (property "Footprint" "" (at 102.87 119.38 0) (effects (font (size 1.27 1.27)) (hide yes)))
  (property "Datasheet" "" (at 102.87 119.38 0) (effects (font (size 1.27 1.27)) (hide yes)))
  (property "Description" "Power symbol creates a global label with name \"GND\" , ground" (at 102.87 119.38 0) (effects (font (size 1.27 1.27)) (hide yes)))
  (pin "1"))
 (symbol
  (lib_id "power:GND")
  (at 99.06 81.28 0)
  (unit 1)
  (exclude_from_sim no)
  (in_bom yes)
  (on_board yes)
  (dnp no)
  (fields_autoplaced yes)
  (property "Reference" "#PWR01" (at 99.06 87.63 0) (effects (font (size 1.27 1.27)) (hide yes)))
  (property "Value" "GND" (at 99.06 86.36 0) (effects (font (size 1.27 1.27))))
  (property "Footprint" "" (at 99.06 81.28 0) (effects (font (size 1.27 1.27)) (hide yes)))
  (property "Datasheet" "" (at 99.06 81.28 0) (effects (font (size 1.27 1.27)) (hide yes)))
  (property "Description" "Power symbol creates a global label with name \"GND\" , ground" (at 99.06 81.28 0) (effects (font (size 1.27 1.27)) (hide yes)))
  (pin "1"))
 (symbol
  (lib_id "power:GND")
  (at 143.51 110.49 0)
  (unit 1)
  (exclude_from_sim no)
  (in_bom yes)
  (on_board yes)
  (dnp no)
  (property "Reference" "#PWR07" (at 143.51 116.84 0) (effects (font (size 1.27 1.27)) (hide yes)))
  (property "Value" "GND" (at 147.066 112.268 0) (effects (font (size 1.27 1.27))))
  (property "Footprint" "" (at 143.51 110.49 0) (effects (font (size 1.27 1.27)) (hide yes)))
  (property "Datasheet" "" (at 143.51 110.49 0) (effects (font (size 1.27 1.27)) (hide yes)))
  (property "Description" "Power symbol creates a global label with name \"GND\" , ground" (at 143.51 110.49 0) (effects (font (size 1.27 1.27)) (hide yes)))
  (pin "1"))
 (symbol
  (lib_id "Device:R")
  (at 154.94 64.77 90)
  (unit 1)
  (exclude_from_sim no)
  (in_bom yes)
  (on_board yes)
  (dnp no)
  (property "Reference" "R4" (at 155.194 59.944 90) (effects (font (size 1.27 1.27))))
  (property "Value" "100R" (at 155.194 62.484 90) (effects (font (size 1.27 1.27))))
  (property "Footprint" "Resistor_SMD:R_0805_2012Metric_Pad1.20x1.40mm_HandSolder" (at 154.94 66.548 90) (effects (font (size 1.27 1.27)) (hide yes)))
  (property "Datasheet" "~" (at 154.94 64.77 0) (effects (font (size 1.27 1.27)) (hide yes)))
  (property "Description" "Resistor" (at 154.94 64.77 0) (effects (font (size 1.27 1.27)) (hide yes)))
  (pin "2")
  (pin "1"))
 (symbol
  (lib_id "Device:C")
  (at 151.13 128.27 0)
  (unit 1)
  (exclude_from_sim no)
  (in_bom yes)
  (on_board yes)
  (dnp no)
  (property "Reference" "C2" (at 154.178 127 0) (effects (font (size 1.27 1.27)) (justify left)))
  (property "Value" "10n" (at 153.924 129.032 0) (effects (font (size 1.27 1.27)) (justify left)))
  (property "Footprint" "Capacitor_SMD:C_0805_2012Metric_Pad1.18x1.45mm_HandSolder" (at 152.0952 132.08 0) (effects (font (size 1.27 1.27)) (hide yes)))
  (property "Datasheet" "~" (at 151.13 128.27 0) (effects (font (size 1.27 1.27)) (hide yes)))
  (property "Description" "Unpolarized capacitor" (at 151.13 128.27 0) (effects (font (size 1.27 1.27)) (hide yes)))
  (pin "2")
  (pin "1"))
 (symbol
  (lib_id "Device:R")
  (at 80.01 63.5 90)
  (unit 1)
  (exclude_from_sim no)
  (in_bom yes)
  (on_board yes)
  (dnp no)
  (property "Reference" "R1" (at 80.264 58.674 90) (effects (font (size 1.27 1.27))))
  (property "Value" "100R" (at 80.264 61.214 90) (effects (font (size 1.27 1.27))))
  (property "Footprint" "Resistor_SMD:R_0805_2012Metric_Pad1.20x1.40mm_HandSolder" (at 80.01 65.278 90) (effects (font (size 1.27 1.27)) (hide yes)))
  (property "Datasheet" "~" (at 80.01 63.5 0) (effects (font (size 1.27 1.27)) (hide yes)))
  (property "Description" "Resistor" (at 80.01 63.5 0) (effects (font (size 1.27 1.27)) (hide yes)))
  (pin "2")
  (pin "1"))
 (symbol
  (lib_id "Device:C")
  (at 135.89 66.04 0)
  (unit 1)
  (exclude_from_sim no)
  (in_bom yes)
  (on_board yes)
  (dnp no)
  (property "Reference" "C4" (at 138.938 63.5 0) (effects (font (size 1.27 1.27)) (justify left)))
  (property "Value" "100n" (at 138.684 66.04 0) (effects (font (size 1.27 1.27)) (justify left)))
  (property "Footprint" "Capacitor_SMD:C_0805_2012Metric_Pad1.18x1.45mm_HandSolder" (at 136.8552 69.85 0) (effects (font (size 1.27 1.27)) (hide yes)))
  (property "Datasheet" "~" (at 135.89 66.04 0) (effects (font (size 1.27 1.27)) (hide yes)))
  (property "Description" "Unpolarized capacitor" (at 135.89 66.04 0) (effects (font (size 1.27 1.27)) (hide yes)))
  (pin "2")
  (pin "1"))
 (symbol
  (lib_id "Device:R")
  (at 106.68 104.14 180)
  (unit 1)
  (exclude_from_sim no)
  (in_bom yes)
  (on_board yes)
  (dnp no)
  (property "Reference" "R11" (at 110.49 102.362 0) (effects (font (size 1.27 1.27))))
  (property "Value" "9.1k" (at 110.744 104.648 0) (effects (font (size 1.27 1.27))))
  (property "Footprint" "Resistor_SMD:R_0805_2012Metric_Pad1.20x1.40mm_HandSolder" (at 108.458 104.14 90) (effects (font (size 1.27 1.27)) (hide yes)))
  (property "Datasheet" "~" (at 106.68 104.14 0) (effects (font (size 1.27 1.27)) (hide yes)))
  (property "Description" "Resistor" (at 106.68 104.14 0) (effects (font (size 1.27 1.27)) (hide yes)))
  (pin "2")
  (pin "1"))
 (symbol
  (lib_id "Device:C")
  (at 92.71 128.27 0)
  (unit 1)
  (exclude_from_sim no)
  (in_bom yes)
  (on_board yes)
  (dnp no)
  (fields_autoplaced yes)
  (property "Reference" "C1" (at 96.52 126.9999 0) (effects (font (size 1.27 1.27)) (justify left)))
  (property "Value" "10n" (at 96.52 129.5399 0) (effects (font (size 1.27 1.27)) (justify left)))
  (property "Footprint" "Capacitor_SMD:C_0805_2012Metric_Pad1.18x1.45mm_HandSolder" (at 93.6752 132.08 0) (effects (font (size 1.27 1.27)) (hide yes)))
  (property "Datasheet" "~" (at 92.71 128.27 0) (effects (font (size 1.27 1.27)) (hide yes)))
  (property "Description" "Unpolarized capacitor" (at 92.71 128.27 0) (effects (font (size 1.27 1.27)) (hide yes)))
  (pin "2")
  (pin "1"))
 (symbol
  (lib_id "power:GND")
  (at 135.89 62.23 180)
  (unit 1)
  (exclude_from_sim no)
  (in_bom yes)
  (on_board yes)
  (dnp no)
  (fields_autoplaced yes)
  (property "Reference" "#PWR08" (at 135.89 55.88 0) (effects (font (size 1.27 1.27)) (hide yes)))
  (property "Value" "GND" (at 135.89 57.15 0) (effects (font (size 1.27 1.27))))
  (property "Footprint" "" (at 135.89 62.23 0) (effects (font (size 1.27 1.27)) (hide yes)))
  (property "Datasheet" "" (at 135.89 62.23 0) (effects (font (size 1.27 1.27)) (hide yes)))
  (property "Description" "Power symbol creates a global label with name \"GND\" , ground" (at 135.89 62.23 0) (effects (font (size 1.27 1.27)) (hide yes)))
  (pin "1"))
 (symbol
  (lib_id "power:GND")
  (at 92.71 133.35 0)
  (unit 1)
  (exclude_from_sim no)
  (in_bom yes)
  (on_board yes)
  (dnp no)
  (fields_autoplaced yes)
  (property "Reference" "#PWR09" (at 92.71 139.7 0) (effects (font (size 1.27 1.27)) (hide yes)))
  (property "Value" "GND" (at 92.71 138.43 0) (effects (font (size 1.27 1.27))))
  (property "Footprint" "" (at 92.71 133.35 0) (effects (font (size 1.27 1.27)) (hide yes)))
  (property "Datasheet" "" (at 92.71 133.35 0) (effects (font (size 1.27 1.27)) (hide yes)))
  (property "Description" "Power symbol creates a global label with name \"GND\" , ground" (at 92.71 133.35 0) (effects (font (size 1.27 1.27)) (hide yes)))
  (pin "1"))
 (symbol
  (lib_id "power:GND")
  (at 139.7 116.84 90)
  (unit 1)
  (exclude_from_sim no)
  (in_bom yes)
  (on_board yes)
  (dnp no)
  (fields_autoplaced yes)
  (property "Reference" "#PWR04" (at 146.05 116.84 0) (effects (font (size 1.27 1.27)) (hide yes)))
  (property "Value" "GND" (at 143.51 116.8399 90) (effects (font (size 1.27 1.27)) (justify right)))
  (property "Footprint" "" (at 139.7 116.84 0) (effects (font (size 1.27 1.27)) (hide yes)))
  (property "Datasheet" "" (at 139.7 116.84 0) (effects (font (size 1.27 1.27)) (hide yes)))
  (property "Description" "Power symbol creates a global label with name \"GND\" , ground" (at 139.7 116.84 0) (effects (font (size 1.27 1.27)) (hide yes)))
  (pin "1"))
 (symbol
  (lib_id "power:GND")
  (at 68.58 82.55 0)
  (unit 1)
  (exclude_from_sim no)
  (in_bom yes)
  (on_board yes)
  (dnp no)
  (fields_autoplaced yes)
  (property "Reference" "#PWR02" (at 68.58 88.9 0) (effects (font (size 1.27 1.27)) (hide yes)))
  (property "Value" "GND" (at 68.58 87.63 0) (effects (font (size 1.27 1.27))))
  (property "Footprint" "" (at 68.58 82.55 0) (effects (font (size 1.27 1.27)) (hide yes)))
  (property "Datasheet" "" (at 68.58 82.55 0) (effects (font (size 1.27 1.27)) (hide yes)))
  (property "Description" "Power symbol creates a global label with name \"GND\" , ground" (at 68.58 82.55 0) (effects (font (size 1.27 1.27)) (hide yes)))
  (pin "1"))
 (symbol
  (lib_id "Device:R")
  (at 154.94 76.2 90)
  (unit 1)
  (exclude_from_sim no)
  (in_bom yes)
  (on_board yes)
  (dnp no)
  (property "Reference" "R5" (at 154.94 71.882 90) (effects (font (size 1.27 1.27))))
  (property "Value" "1k" (at 154.94 73.914 90) (effects (font (size 1.27 1.27))))
  (property "Footprint" "Resistor_SMD:R_0805_2012Metric_Pad1.20x1.40mm_HandSolder" (at 154.94 77.978 90) (effects (font (size 1.27 1.27)) (hide yes)))
  (property "Datasheet" "~" (at 154.94 76.2 0) (effects (font (size 1.27 1.27)) (hide yes)))
  (property "Description" "Resistor" (at 154.94 76.2 0) (effects (font (size 1.27 1.27)) (hide yes)))
  (pin "2")
  (pin "1"))
 (symbol
  (lib_id "Device:R")
  (at 166.37 81.28 0)
  (unit 1)
  (exclude_from_sim no)
  (in_bom yes)
  (on_board yes)
  (dnp no)
  (fields_autoplaced yes)
  (property "Reference" "R6" (at 168.91 80.0099 0) (effects (font (size 1.27 1.27)) (justify left)))
  (property "Value" "22R" (at 168.91 82.5499 0) (effects (font (size 1.27 1.27)) (justify left)))
  (property "Footprint" "Resistor_SMD:R_1206_3216Metric_Pad1.30x1.75mm_HandSolder" (at 164.592 81.28 90) (effects (font (size 1.27 1.27)) (hide yes)))
  (property "Datasheet" "~" (at 166.37 81.28 0) (effects (font (size 1.27 1.27)) (hide yes)))
  (property "Description" "Resistor" (at 166.37 81.28 0) (effects (font (size 1.27 1.27)) (hide yes)))
  (pin "2")
  (pin "1"))
 (symbol
  (lib_id "Device:R")
  (at 104.14 130.81 180)
  (unit 1)
  (exclude_from_sim no)
  (in_bom yes)
  (on_board yes)
  (dnp no)
  (property "Reference" "R9" (at 107.188 129.286 0) (effects (font (size 1.27 1.27))))
  (property "Value" "9.1k" (at 107.442 131.318 0) (effects (font (size 1.27 1.27))))
  (property "Footprint" "Resistor_SMD:R_0805_2012Metric_Pad1.20x1.40mm_HandSolder" (at 105.918 130.81 90) (effects (font (size 1.27 1.27)) (hide yes)))
  (property "Datasheet" "~" (at 104.14 130.81 0) (effects (font (size 1.27 1.27)) (hide yes)))
  (property "Description" "Resistor" (at 104.14 130.81 0) (effects (font (size 1.27 1.27)) (hide yes)))
  (pin "2")
  (pin "1"))
 (symbol
  (lib_id "Device:R")
  (at 91.44 109.22 180)
  (unit 1)
  (exclude_from_sim no)
  (in_bom yes)
  (on_board yes)
  (dnp no)
  (property "Reference" "R8" (at 94.488 107.696 0) (effects (font (size 1.27 1.27))))
  (property "Value" "5.1k" (at 94.996 109.982 0) (effects (font (size 1.27 1.27))))
  (property "Footprint" "Resistor_SMD:R_0805_2012Metric_Pad1.20x1.40mm_HandSolder" (at 93.218 109.22 90) (effects (font (size 1.27 1.27)) (hide yes)))
  (property "Datasheet" "~" (at 91.44 109.22 0) (effects (font (size 1.27 1.27)) (hide yes)))
  (property "Description" "Resistor" (at 91.44 109.22 0) (effects (font (size 1.27 1.27)) (hide yes)))
  (pin "2")
  (pin "1"))
 (symbol
  (lib_id "Device:C")
  (at 143.51 106.68 0)
  (unit 1)
  (exclude_from_sim no)
  (in_bom yes)
  (on_board yes)
  (dnp no)
  (property "Reference" "C3" (at 146.558 106.68 0) (effects (font (size 1.27 1.27)) (justify left)))
  (property "Value" "100n" (at 146.05 109.22 0) (effects (font (size 1.27 1.27)) (justify left)))
  (property "Footprint" "Capacitor_SMD:C_0805_2012Metric_Pad1.18x1.45mm_HandSolder" (at 144.4752 110.49 0) (effects (font (size 1.27 1.27)) (hide yes)))
  (property "Datasheet" "~" (at 143.51 106.68 0) (effects (font (size 1.27 1.27)) (hide yes)))
  (property "Description" "Unpolarized capacitor" (at 143.51 106.68 0) (effects (font (size 1.27 1.27)) (hide yes)))
  (pin "2")
  (pin "1"))
 (symbol
  (lib_id "Transistor_FET:AO3400A")
  (at 71.12 63.5 0)
  (mirror y)
  (unit 1)
  (exclude_from_sim no)
  (in_bom yes)
  (on_board yes)
  (dnp no)
  (property "Reference" "Q1" (at 64.77 64.7701 0) (effects (font (size 1.27 1.27)) (justify left)))
  (property "Value" "AO3400A" (at 64.77 62.2301 0) (effects (font (size 1.27 1.27)) (justify left)))
  (property "Footprint" "Package_TO_SOT_SMD:SOT-23" (at 66.04 65.405 0) (effects (font (size 1.27 1.27)
    (italic yes)) (justify left) (hide yes)))
  (property "Datasheet" "http://www.aosmd.com/pdfs/datasheet/AO3400A.pdf" (at 66.04 67.31 0) (effects (font (size 1.27 1.27)) (justify left) (hide yes)))
  (property "Description" "30V Vds, 5.7A Id, N-Channel MOSFET, SOT-23" (at 71.12 63.5 0) (effects (font (size 1.27 1.27)) (hide yes)))
  (pin "1")
  (pin "3")
  (pin "2")))
